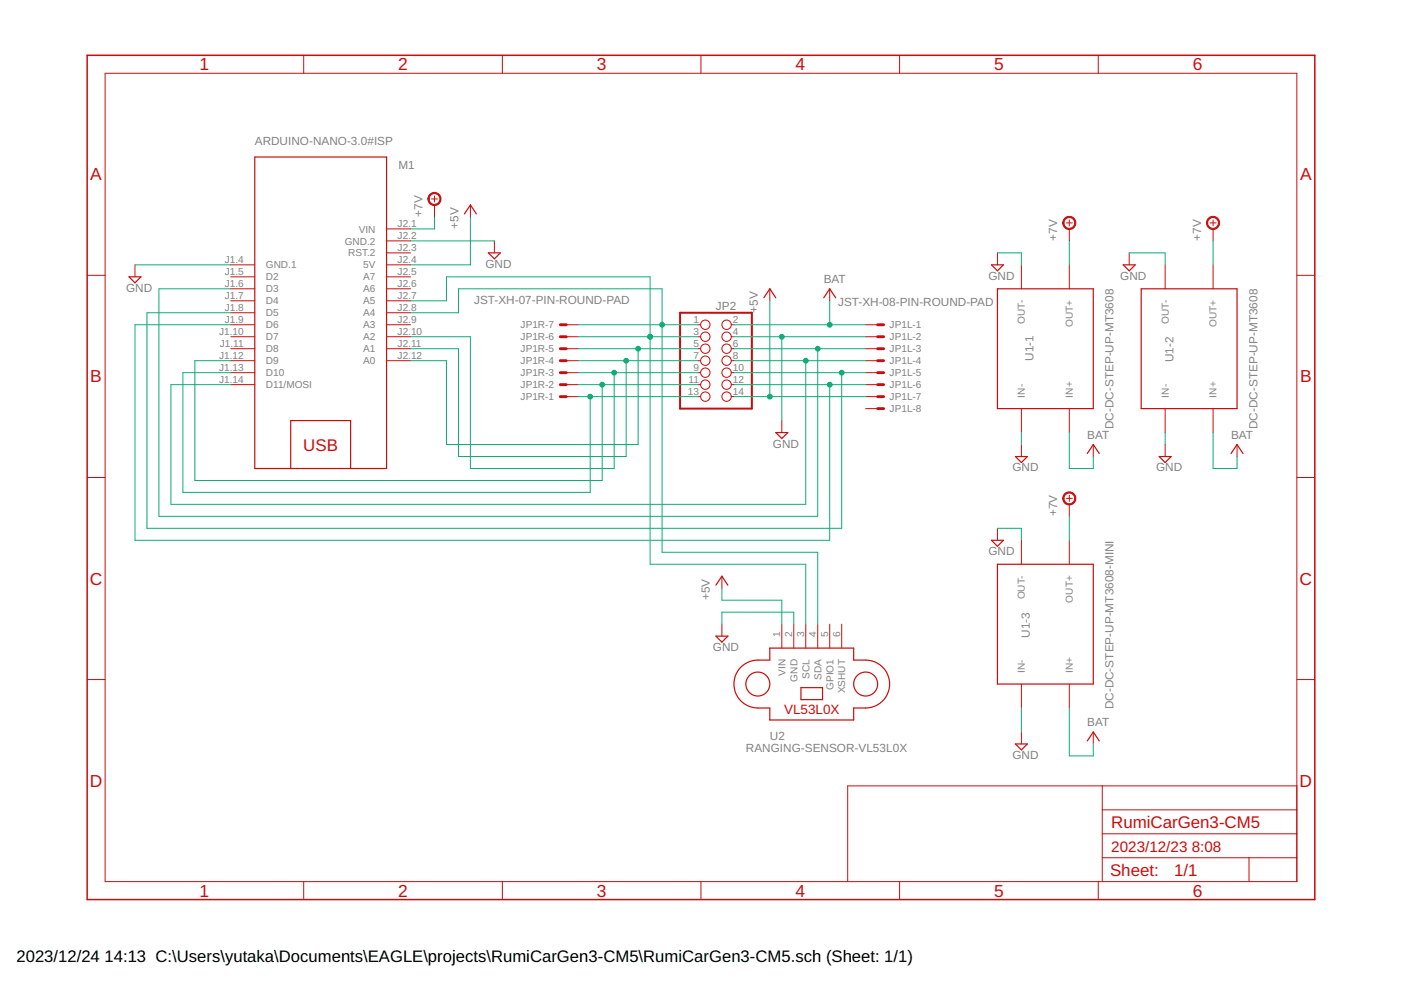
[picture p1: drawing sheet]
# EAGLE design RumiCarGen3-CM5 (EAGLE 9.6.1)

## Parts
JP1L  JST-XH-08-PIN-ROUND-PAD  [JST-XH-08-PACKAGE-ROUND-PAD]
JP1R  JST-XH-07-PIN-ROUND-PAD  [JST-XH-07-PACKAGE-ROUND-PAD]
JP2  PINHD-2X7  [2X07]
M1  ARDUINO-NANO-3.0#ISP  [ARDUINO-NANO-3.0#ISP]
U1-1  DC-DC-STEP-UP-MT3608  [DC-DC-STEP-UP-MT3608]
U1-2  DC-DC-STEP-UP-MT3608  [DC-DC-STEP-UP-MT3608]
U1-3  DC-DC-STEP-UP-MT3608-MINI  [DC-DC-STEP-UP-MT3608-MINI]
U2  RANGING-SENSOR-VL53L0X  [RANGING-SENSOR-VL53L0X]

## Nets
+5V: JP1L.7 JP2.14 M1.J2.4(5V) U2.1(VIN)
+7V: M1.J2.1(VIN) U1-1.OUT+ U1-2.OUT+ U1-3.OUT+
GND: JP1L.2 JP2.4 M1.J1.4(GND.1) M1.J2.2(GND.2) U1-1.IN- U1-1.OUT- U1-2.IN- U1-2.OUT- U1-3.IN- U1-3.OUT- U2.2(GND)
N$1: JP1L.6 JP2.12 M1.J1.9(D6)
N$2: JP1L.5 JP2.10 M1.J1.8(D5)
N$30: JP1L.3 JP2.6 M1.J1.6(D3)
N$33: JP1L.4 JP2.8 M1.J1.14(D11/MOSI)
N$34: JP1R.1 JP2.13 M1.J1.13(D10)
N$37: JP1R.2 JP2.11 M1.J1.12(D9)
N$38: JP1R.3 JP2.9 M1.J2.10(A2)
N$39: JP1R.4 JP2.7 M1.J2.11(A1)
N$40: JP1R.5 JP2.5 M1.J2.12(A0)
N$41: JP1R.7 JP2.1 M1.J2.8(A4) U2.4(SDA)
N$42: JP1R.6 JP2.3 M1.J2.7(A5) U2.3(SCL)
V+: JP1L.1 JP2.2 U1-1.IN+ U1-2.IN+ U1-3.IN+ ; supply symbol labelled BAT
Unconnected: JP1L.8 M1.J1.5(D2) M1.J1.7(D4) M1.J1.10(D7) M1.J1.11(D8) M1.J2.3(RST.2) M1.J2.5(A7) M1.J2.6(A6) M1.J2.9(A3) U2.5(GPIO1) U2.6(XSHUT)

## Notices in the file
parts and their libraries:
diy-modules: Released under the Creative Commons Attribution 4.0 International License: http://creativecommons.org/licenses/by/4.0
